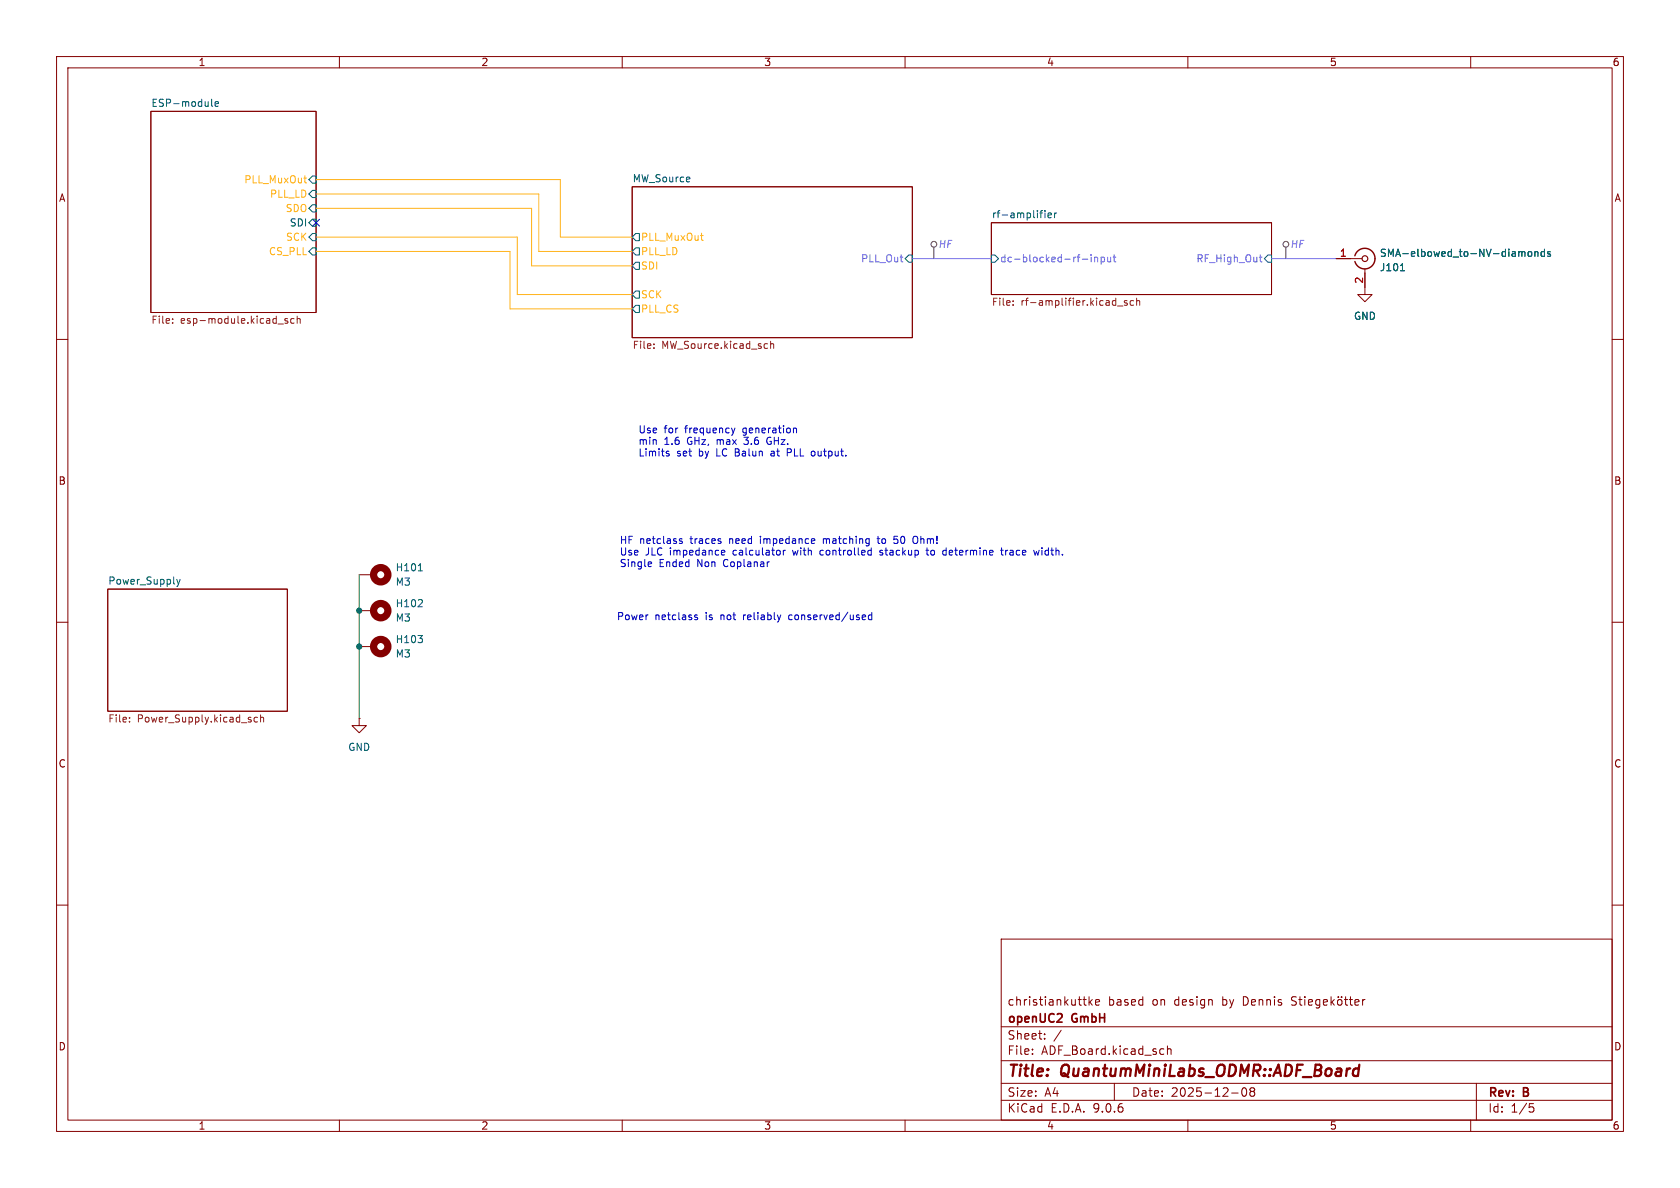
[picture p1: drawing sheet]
<svg xmlns="http://www.w3.org/2000/svg" width="297mm" height="210mm" viewBox="0 0 297 210" stroke-linecap="round" stroke-linejoin="round" font-family="sans-serif">
<g fill="none" stroke="#840000" stroke-width=".18">
<path d="M10 10h277v190h-277zM12 12h273v186h-273zM26.7 19.7h29.2v35.5h-29.2zM60 10v2M110 10v2M160 10v2M210 10v2M260 10v2M111.8 33h49.5v26.7h-49.5zM175.3 39.4h49.5v12.7h-49.5zM236.2 45.7h4.6M241.3 47.5v4.6h1.3l-1.3 1.2-1.3-1.2h1.3"/>
<path d="M10 60h2M285 60h2M10 110h2M19 104.1h31.8v21.6h-31.8zM63.5 114.3h2.5M63.5 108h2.5M63.5 101.6h2.5M285 110h2M63.5 127v1.3h1.3l-1.3 1.2-1.3-1.2h1.3M63.5 127h.1M10 160h2M177 166h108v32h-108z"/>
<path d="M191.5 176.7h.5M191.9 177.7h.1M192.5 176.2v1.5M192.7 177.1l.4 .6M193.1 176.7l-.6 .6M193.7 177.2l.7-.1-.1-.3-.4-.1-.2 .2v.7h.6M229.2 176.3l-.6-.1-.2 .1v.5l.6 .3 .2 .3-.3 .3-.6-.1M229.6 176.7h.6M229.8 176.2v1.3l.4 .2M230.7 176.2v.1M230.7 176.7v1M231.3 177.2l.7-.1v-.3l-.5-.1-.2 .2 .1 .7h.6"/>
<path d="M233.3 176.8l-.4-.1-.3 .3v.4l.1 .2h.6M233.3 176.7v1.2l-.3 .3-.3-.1M234 177.2l.7-.1-.1-.3-.4-.1-.2 .2v.7h.6M235.3 176.2v1.5M235.5 177.1l.4 .6M235.9 176.7l-.6 .6M236.5 176.8l.2-.1 .5 .1v.6l-.1 .2-.4 .1-.2-.1zM236.6 176.2v.1M237.2 176.2v.1M237.7 176.7h.5M237.9 176.2v1.3l.3 .2M238.5 176.7h.6"/>
<path d="M238.7 176.2v1.3l.4 .2M239.5 177.2l.7-.1v-.3l-.5-.1-.2 .2 .1 .7h.6M240.9 176.7v1M241.3 176.7l-.3 .1-.1 .2M285 160h2M60 198v2M110 198v2M160 198v2M177 194.5h108M177 191.5h108M177 187.5h108M177 181.5h108"/>
<path d="M182.5 186.3v.1M182.5 185.5v.1M184.7 183.6v.1M184.7 182.8v.1M187.6 182.1l-1.3 2M197 191.5v3M205.3 185.4l.4 .1M205.7 186.3l-.4 .1M206.4 185.5l.2-.1 .4 .1v.9M206.4 184.9v1.5M210 198v2M217.7 193.2h1.2"/>
<path d="M219.7 192.4l.2-.1a.81 .81 0 0 1 .6 .6 .81 .81 0 0 1-.3 .8l-.2 .1a.81 .81 0 0 1-.3-1.4zM221.2 192.9l-.2-.2 .2-.4 .5 .1 .1 .2-.3 .3M221.2 192.9l-.2 .3v.5l.2 .1 .5-.1 .1-.2-.1-.4-.2-.2M221.2 192.9h.3M260 198v2M261 191.5v6.5M270.4 195.1h.7M270.5 195.7h.4l.3 .3-.2 .5-.5 .1"/>
</g>
<g fill="none" stroke="#006464" stroke-width=".18">
<path d="M37.4 17.5v1.1l.2 .2M38 18.4l.6-.1v-.3h-.4l-.2 .1 .1 .6h.5M55.2 36.2h.7v1.3h-.7l-.6-.7zM55.2 31.1h.7v1.3h-.7l-.6-.6zM55.2 33.7h.7v1.2h-.7l-.6-.6zM55.2 38.7h.7v1.3h-.7l-.6-.6zM183.8 37.6h.5M184.2 37.2h.1M184.7 37.2v.1M184.7 37.6v.9M185.3 38.1l.6-.1-.1-.3-.3-.1-.2 .2v.6h.5M186.4 37.6v.9"/>
<path d="M186.8 37.6l-.4 .3M55.2 43.8h.7v1.3h-.7l-.6-.6zM55.2 41.3h.7v1.2h-.7l-.6-.6zM111.8 47l.6-.6h.6v1.2h-.6zM111.8 41.9l.6-.6h.6v1.2h-.6zM112.4 54h.6v1.2h-.6l-.6-.6zM112.4 43.8h.6v1.3h-.6l-.6-.6zM112.4 51.4h.6v1.3h-.6l-.6-.6zM160.7 45.1h.6v1.3h-.6l-.7-.7zM175.3 45.1h.6l.6 .6-.6 .7h-.6zM224.2 45.1h.6v1.3h-.6l-.7-.7zM247.6 47.9h.7"/>
<path d="M269.1 44.5h.4l.1 .8M270.2 44.6l.2-.1 .3 .1 .1 .5-.1 .2h-.3l-.2-.1zM271.3 44.6l.2-.1h.3l.1 .8M271.3 44.5v.8M273 44.5h-.3l-.3 .2 .2 .6h.4M273 44.1v1.2M274.1 44.5h-.3l-.2 .2v.1l.5 .2v.3h-.5M31.2 102.4l.3 .9M31.5 103.3l-.3 .4M31.8 102.4l-.3 .9M73.9 112.3h.8l-.4 .5M73.9 107.3h.8"/>
<path d="M74 100.9h.7M74.6 112.9v.6M74.6 106.1v.4"/>
</g>
<path d="M53.7 31.5h.5M54 32.3h.2M55.9 34.3h39.3v10.2h16.6M55.9 36.8h38.1v10.2h17.8M55.9 31.8h43.2v10.1h12.7M55.9 44.5h34.3v10.1h21.6M55.9 41.9h35.5v10.2h20.4M123.8 41.6h.5M124.1 42.4l.2 .1" fill="none" stroke="#ffb319" stroke-width=".18"/>
<g fill="none" stroke="#725600" stroke-width=".18">
<path d="M30.5 57v.2M30.5 56.4v.1M49.1 57.3h1M50.8 56.4l-.3-.1-.1 .2v.2l.4 .1v.3h-.4M52 56.4l-.4-.1-.2 .2 .1 .6h.5M52.5 56.4l.2-.1 .3 .1 .1 .8M52.5 55.9v1.3M179.1 53.9v.1M179.1 53.2v.1M197.6 54.1h.9M199.2 53.2l-.3-.1-.1 .2v.2l.4 .1v.3h-.4M200.4 53.2l-.4-.1-.2 .3 .1 .5h.5"/>
<path d="M200.9 53.3l.2-.2 .3 .1 .1 .8M200.9 52.7v1.3M115.6 61.5v.1M115.6 60.8v.1M135.6 60.8h.1M135.7 61.5l-.1 .1M136.2 60.3v1.3M136.2 60.9l.2-.1h.3l.1 .8M22.9 127.5v.1M22.9 126.9v.1M45.5 126.9l-.3-.1-.3 .2 .1 .6h.5M46.1 126.9l.1-.1 .3 .1 .1 .7"/>
<path d="M46.1 126.4v1.2"/>
</g>
<g fill="none" stroke="#6e52ff" stroke-width=".18">
<path d="M161.3 45.7h14M191.3 45.8h1M192.9 45v.2M192.9 45.5v.8M193.5 45.6l.2-.1h.3l.1 .8M193.5 45.5v.8M194.7 45.5h.3l.3 .2-.2 .5h-.4M194.7 45.5v1.2M195.8 45.5l.1 .7 .3 .1 .2-.1M196.4 45.5v.8M196.8 45.5h.5M197 45v1.1l.3 .2"/>
<path d="M222.6 45.5h.5M222.8 45v1.1l.3 .2M224.8 45.7h11.4"/>
</g>
<g fill="none" stroke="#840000" stroke-width="1.3">
<circle cx="67.3" cy="101.6" r="1.27"/>
<circle cx="67.3" cy="114.3" r="1.27"/>
<circle cx="67.3" cy="107.9" r="1.27"/>
</g>
<path d="M239.5 45.2a1.81 1.81 0 0 1 2.8-1 1.81 1.81 0 0 1 0 3 1.81 1.81 0 0 1-2.8-1" fill="none" stroke="#840000" stroke-width=".25"/>
<circle cx="241.3" cy="45.7" r=".51" fill="none" stroke="#840000" stroke-width=".2"/>
<g fill="none" stroke="#484848" stroke-width=".18">
<path d="M165.1 43.7v2M227.3 43.7v2"/>
<circle cx="165.1" cy="43.2" r=".51"/>
<circle cx="227.3" cy="43.2" r=".51"/>
</g>
<path d="M63.5 101.6v25.4" fill="none" stroke="#009600" stroke-width=".18"/>
<path d="M55.3 38.8l1.2 1.2M56.5 38.8l-1.2 1.2" fill="none" stroke="#000084" stroke-width=".18"/>
<g fill="none" stroke="#0000c2" stroke-width=".18">
<path d="M117.8 79.8h.5M129.3 75.7l.3 .8M129.6 76.5l-.1 .3M129.9 75.7l-.3 .8M135.6 77.6v.4l.2 .5M136.5 79.8h-.2M139.2 79.3v1.3M140.3 75.7h.5v.8M143.7 79.8h.3M114.8 99.3l.3 .1 .1 .2-.6 .1M117.8 80.1l.5 .3v.1l-.4 .1M120.1 95.5l.5 .3-.1 .3-.4-.1"/>
<path d="M120.6 95.3l-.3-.1-.2 .2M127.7 97.3h.4v.3l-.6 .1M128.1 98.1h-.4M135.9 99.3h.1M136.5 80.1l-.2 .2 .2 .3M138.5 97.3v.8M138.6 97.3l-.1 .2M139.2 80h.5M144 80.5l-.3 .1M144 95.3v.2l-.6 .2M145.2 97.3l-.2 .2v.4l.2 .2M145.6 95.2v.9"/>
<path d="M145.7 95.2l-.1 .1M153.7 97.3h.3M154 98.1h-.3M154 96.8v1.3M155.1 95.2h.4M155.2 94.8v1.1l.3 .2M155.5 98.1h.4M155.9 97.3l-.4 .2 .1 .1 .3 .1M158.1 96h.5M158.1 94.8h.6M158.1 95.3h.5M161.6 94.9l.3-.1 .3 .2"/>
<path d="M162.2 95.9l-.3 .2-.3-.1M163.7 97.3h.5M163.9 96.8v1.1l.3 .2M166.9 97.3h.4M167.3 98.1h-.4M167.3 96.8v1.3M176.9 97.3h.5M177.1 96.8v1.1l.3 .2M177.8 97.3v.8M177.9 97.3l-.1 .2M182.7 97.3l.3 .8 .2-.6 .3 .6 .2-.8M115.1 100.1l-.3 .1"/>
<path d="M122.8 108.9l.5 .4-.1 .2h-.4M123.3 108.8l-.3-.1-.2 .2M139.7 108.7l-.3 .2v.4l.3 .2M154.1 108.8l-.3-.1-.3 .2 .1 .6h.5M154.1 108.3v1.2"/>
</g>
<g fill="#009600" stroke="#009600" stroke-width=".18">
<circle cx="63.5" cy="114.3" r=".46"/>
<circle cx="63.5" cy="108" r=".46"/>
</g>
<g font-size="2.8" fill="#840000">
<text x="178" y="190.9">Title:</text>
<text x="187.7" y="190.9">QuantumMiniLabs_ODMR::ADF_Board</text>
</g>
<g font-size="2.1" fill="#840000">
<text x="178" y="178">christiankuttke</text>
<text x="195.9" y="178">based</text>
<text x="203.7" y="178">on</text>
<text x="207.8" y="178">design</text>
<text x="216.3" y="178">by</text>
<text x="220.1" y="178">Dennis</text>
<text x="178" y="184">Sheet:</text>
<text x="178" y="181.2">openUC2</text>
<text x="189.6" y="181.2">GmbH</text>
<text x="178" y="186.7">File:</text>
<text x="184.1" y="186.7">ADF_Board.kicad_sch</text>
<text x="178" y="196.9">KiCad</text>
<text x="178" y="194.1">Size:</text>
<text x="184.7" y="194.1">A4</text>
<text x="185.7" y="196.9">E.D.A.</text>
<text x="193.3" y="196.9">9.0.6</text>
<text x="200" y="194.1">Date:</text>
<text x="207" y="194.1">2025-12-08</text>
<text x="263" y="194.3">Rev:</text>
<text x="263" y="196.9">Id:</text>
<text x="267.1" y="196.9">1/5</text>
<text x="269.4" y="194.3">B</text>
</g>
<g font-size="1.8" fill="#840000">
<text x="35" y="11.9">1</text>
<text x="85" y="11.9">2</text>
<text x="135" y="11.9">3</text>
<text x="185" y="11.9">4</text>
<text x="235" y="11.9">5</text>
<text x="285" y="11.9">6</text>
<text x="10.3" y="35.9">A</text>
<text x="285.3" y="35.9">A</text>
<text x="10.3" y="85.9">B</text>
<text x="285.3" y="85.9">B</text>
<text x="10.3" y="135.9">C</text>
<text x="285.3" y="135.9">C</text>
<text x="10.3" y="185.9">D</text>
<text x="285.3" y="185.9">D</text>
<text x="35" y="199.9">1</text>
<text x="85" y="199.9">2</text>
<text x="135" y="199.9">3</text>
<text x="185" y="199.9">4</text>
<text x="235" y="199.9">5</text>
<text x="285" y="199.9">6</text>
</g>
<g font-size="1.8" fill="#006464">
<text x="26.7" y="19">ESP-module</text>
<text x="111.8" y="32.3">MW_Source</text>
<text x="51.1" y="40.2">SDI</text>
<text x="175.3" y="38.7">rf-amplifier</text>
<text x="243.8" y="45.6">SMA-elbowed_to-NV-diamonds</text>
<text x="243.8" y="48.1">J101</text>
<text x="239.3" y="56.7">GND</text>
<text x="69.9" y="101.2">H101</text>
<text x="19" y="103.4">Power_Supply</text>
<text x="69.9" y="103.7">M3</text>
<text x="69.9" y="107.5">H102</text>
<text x="69.9" y="110.1">M3</text>
<text x="69.9" y="113.9">H103</text>
<text x="69.9" y="116.4">M3</text>
<text x="61.5" y="132.9">GND</text>
</g>
<g font-size="1.8" fill="#ffb319">
<text x="43.1" y="32.6">PLL_MuxOut</text>
<text x="47.6" y="35.2">PLL_LD</text>
<text x="50.4" y="37.7">SDO</text>
<text x="47.4" y="45.3">CS_PLL</text>
<text x="50.5" y="42.8">SCK</text>
<text x="113.2" y="47.9">SDI</text>
<text x="113.2" y="45.3">PLL_LD</text>
<text x="113.2" y="42.8">PLL_MuxOut</text>
<text x="113.2" y="52.9">SCK</text>
<text x="113.2" y="55.5">PLL_CS</text>
</g>
<g font-size="1.8" fill="#6e52ff">
<text x="152.1" y="46.6">PLL_Out</text>
<text x="165.8" y="44">HF</text>
<text x="176.7" y="46.6">dc-blocked-rf-input</text>
<text x="211.4" y="46.6">RF_High_Out</text>
<text x="228" y="44">HF</text>
</g>
<g font-size="1.8" fill="#a90000">
<text x="236.8" y="45.5">1</text>
<text x="241" y="50.2" transform="rotate(-90 241 50.2)">2</text>
</g>
<g font-size="1.8" fill="#725600">
<text x="26.7" y="57.6">File:</text>
<text x="31.9" y="57.6">esp-module.kicad_sch</text>
<text x="175.3" y="54.4">File:</text>
<text x="180.5" y="54.4">rf-amplifier.kicad_sch</text>
<text x="111.8" y="62">File:</text>
<text x="117" y="62">MW_Source.kicad_sch</text>
<text x="19" y="128">File:</text>
<text x="24.3" y="128">Power_Supply.kicad_sch</text>
</g>
<g font-size="1.8" fill="#0000c2">
<text x="112.8" y="76.8">Use</text>
<text x="117.4" y="76.8">for</text>
<text x="121.2" y="76.8">frequency</text>
<text x="131.6" y="76.8">generation</text>
<text x="112.8" y="78.8">min</text>
<text x="112.8" y="80.9">Limits</text>
<text x="117.4" y="78.8">1.6</text>
<text x="119.6" y="80.9">set</text>
<text x="121.6" y="78.8">GHz,</text>
<text x="123.6" y="80.9">by</text>
<text x="126.9" y="80.9">LC Balun</text>
<text x="127" y="78.8">max</text>
<text x="132" y="78.8">3.6</text>
<text x="136.2" y="78.8">GHz.</text>
<text x="137" y="80.9">at</text>
<text x="140" y="80.9">PLL</text>
<text x="144.5" y="80.9">output.</text>
<text x="109.5" y="96.4">HF netclass</text>
<text x="109.5" y="98.4">Use</text>
<text x="109.5" y="100.4">Single</text>
<text x="114.1" y="98.4">JLC</text>
<text x="116.5" y="100.4">Ended</text>
<text x="118.5" y="98.4">impedance</text>
<text x="122.2" y="96.4">traces</text>
<text x="123.4" y="100.4">Non</text>
<text x="128.2" y="100.4">Coplanar</text>
<text x="129.2" y="96.4">need</text>
<text x="129.9" y="98.4">calculator</text>
<text x="134.8" y="96.4">impedance</text>
<text x="140.6" y="98.4">with</text>
<text x="145.6" y="98.4">controlled</text>
<text x="146.2" y="96.4">matching</text>
<text x="156" y="96.4">to</text>
<text x="156.4" y="98.4">stackup</text>
<text x="159.1" y="96.4">50</text>
<text x="162.7" y="96.4">Ohm!</text>
<text x="164.9" y="98.4">to</text>
<text x="167.9" y="98.4">determine</text>
<text x="178.5" y="98.4">trace</text>
<text x="184.5" y="98.4">width.</text>
<text x="109" y="109.8">Power</text>
<text x="115.8" y="109.8">netclass</text>
<text x="124.9" y="109.8">is</text>
<text x="127.7" y="109.8">not</text>
<text x="131.9" y="109.8">reliably</text>
<text x="140.1" y="109.8">conserved/used</text>
</g>
</svg>
